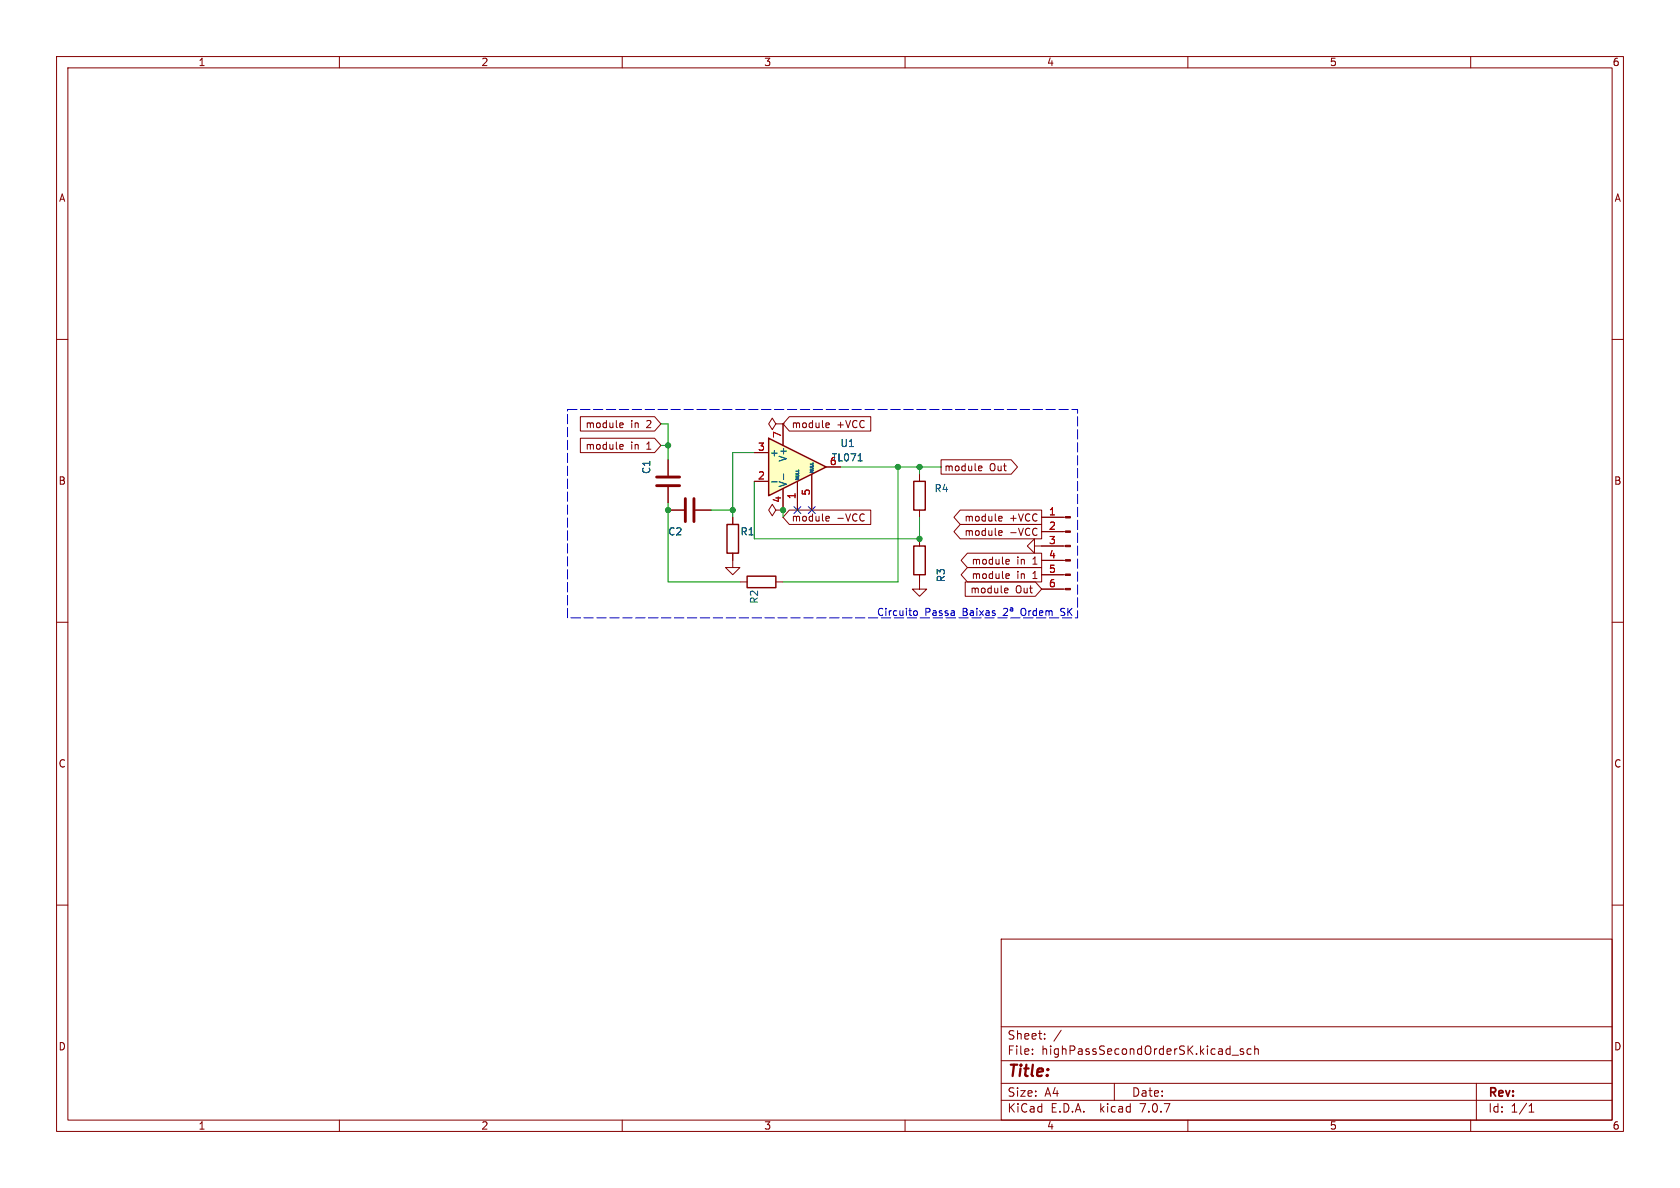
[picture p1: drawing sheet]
<svg xmlns="http://www.w3.org/2000/svg" width="297mm" height="210mm" viewBox="0 0 297 210" stroke-linecap="round" stroke-linejoin="round" font-family="sans-serif">
<g fill="none" stroke="#840000" stroke-width=".18">
<path d="M10 10h277v190h-277zM12 12h273v186h-273zM60 10v2M110 10v2M160 10v2M210 10v2M260 10v2M10 60h2M285 60h2M182.9 96.5v-1.2l-1.3 1.2 1.3 1.3v-1.3h1.2M10 110h2M285 110h2"/>
<path d="M10 160h2M285 160h2M177 166h108v32h-108zM60 198v2M110 198v2M160 198v2M177 194.5h108M177 191.5h108M177 187.5h108M177 181.5h108M182.5 186.3v.1M182.5 185.5v.1"/>
<path d="M184.7 183.6v.1M184.7 182.8v.1M187.6 182.1l-1.3 2M197 191.5v3M210 198v2M217.8 186.5h1.2M219.8 185.5l-.3-.1-.3 .2 .1 .2 .5 .2v.3h-.6M221.2 185.5l-.5-.1-.2 .3v.4l.1 .2h.6M221.8 185.5l.2-.1 .4 .1 .1 .9M221.8 184.9v1.5M260 198v2M261 191.5v6.5"/>
<path d="M270.3 196.6h.9M270.3 195.5l.4-.4v1.5"/>
</g>
<path d="M135.9 77.5l10.1 5.1-10.1 5z" fill="#ffffc2"/>
<path d="M135.9 77.5l10.1 5.1-10.1 5zM128.5 92.7h2.1v5.1h-2.1zM161.5 85.1h2.1v5.1h-2.1zM161.5 96.5h2.1v5.1h-2.1zM132.1 101.9h5.1v2h-5.1z" fill="none" stroke="#840000" stroke-width=".25"/>
<g fill="none" stroke="#840000" stroke-width=".18">
<path d="M102.6 73.7h13.1l1.1 1.2-1.1 1.3h-13.1zM102.6 77.5h13.1l1.1 1.2-1.1 1.3h-13.1zM109.7 74.8h.4l.1 .3-.6 .1M109.7 78.6h.4l.1 .3-.6 .1M110.1 75.5l-.4 .1M110.1 79.3l-.4 .1M137.2 74.9l-.7-1-.6 1 .6 1 .7-1h1.2M138.4 74.9h.1M138.4 74.9v3.8M139.5 73.7h14.4v2.5h-14.4l-1.1-1.3zM146.2 74.8h.4v.3l-.6 .1M146.6 75.5l-.4 .1"/>
<path d="M118.1 90.2h2.8M118.1 81.3v2.8M118.1 86.1v2.8M122.9 90.2h2.8M129.5 97.8v2.5h1.3l-1.3 1.3-1.2-1.3h1.2M129.5 91.4v1.3M133.3 85.1h2.6M133.3 80h2.6M137.2 90.2l-.7-1-.6 1 .6 1 .7-1h1.2M138.4 90.2h.1M138.4 86.4v3.8M139.5 90.2h14.4v2.5h-14.4l-1.1-1.3z"/>
<path d="M141 85.1v5.1M143.5 83.8v6.4M146 82.6h2.6M146.2 91.3h.4v.3l-.6 .1M146.6 92l-.4 .1M162.6 83.8v1.3M162.6 90.2v1.2M162.6 95.3v1.2M166.4 81.3h12.4l1.1 1.3-1.1 1.2h-12.4zM169.8 92.7h14.3v2.6h-14.3l-1.2-1.3zM169.8 90.2h14.3v2.5h-14.3l-1.2-1.3zM171 97.8h13.1v2.5h-13.1l-1.1-1.2z"/>
<path d="M173.2 82.4h.3l.1 .3-.6 .1M173.5 83.2h-.3M176.7 93.8l.4 .1 .1 .2-.6 .1M176.7 91.3h.4l.1 .3-.6 .1M177.1 94.6l-.4 .1M177.1 92l-.4 .1M178 98.9h.4v.3l-.6 .1M178.4 99.7h-.4M184.1 99.1h4.3M184.1 96.5h4.3M184.1 94h4.3M184.1 91.4h4.3"/>
<path d="M130.8 102.9h1.3M137.2 102.9h1.2M162.6 101.6v2.5h1.2l-1.2 1.3-1.3-1.3h1.3M170.6 102.9h12.4l1.1 1.2-1.1 1.3h-12.4zM171 100.3h13.1v2.6h-13.1l-1.1-1.3zM177.8 104h.3l.1 .3-.6 .1M178 101.4l.4 .1v.2l-.6 .1M178.1 104.7l-.3 .1M178.4 102.2l-.4 .1M184.1 104.1h4.3M184.1 101.6h4.3"/>
</g>
<path d="M136.4 85.2h1M138.5 83.8v.9M151.7 81.5h.7" fill="none" stroke="#006464" stroke-width=".18"/>
<path d="M116.1 85.9h4M116.1 84.3h4M121.2 88.1v4.1M122.7 88.1v4.1" fill="none" stroke="#840000" stroke-width=".51"/>
<g fill="#840000" stroke="#840000" stroke-width=".18">
<path d="M188.4 104h.8v.3h-.8z"/>
<path d="M188.4 101.5h.8v.2h-.8z"/>
<path d="M188.4 98.9h.8v.3h-.8z"/>
<path d="M188.4 96.4h.8v.2h-.8z"/>
<path d="M188.4 93.9h.8v.2h-.8z"/>
<path d="M188.4 91.3h.8v.3h-.8z"/>
</g>
<path d="M161.6 108.1l.2-.1 .3 .1 .1 .5-.1 .1-.3 .1-.2-.1zM177.4 107.7l.5-.2 .2 .4-.7 .9h.7M178.6 107.5h.4v.5M179 107.7h-.3l-.1 .1 .1 .2h.3M187.5 108.7l.2 .1M187.8 107.5l-.3 .3 .3 .3" fill="none" stroke="#0000c2" stroke-width=".18"/>
<path d="M100.3 72.4h90.2v36.8h-90.2v-36.8" fill="none" stroke="#0000c2" stroke-width=".18" stroke-dasharray="1.7 .6"/>
<path d="M116.8 74.9h1.3v6.4M116.8 78.7h1.3M118.1 88.9v14h12.7M125.7 90.2h3.8M133.3 85.1v10.2h29.3v-3.9M133.3 80h-3.8v11.4M138.4 90.2v1.2M148.6 82.6h17.8M158.7 82.6v20.3h-20.3M162.6 82.6v1.2" fill="none" stroke="#009600" stroke-width=".18"/>
<path d="M140.4 89.6l1.2 1.2M141.6 89.6l-1.2 1.2M142.9 89.6l1.2 1.2M144.1 89.6l-1.2 1.2" fill="none" stroke="#000084" stroke-width=".18"/>
<g fill="#009600" stroke="#009600" stroke-width=".18">
<circle cx="162.6" cy="95.3" r=".46"/>
<circle cx="162.6" cy="82.6" r=".46"/>
<circle cx="158.7" cy="82.6" r=".46"/>
<circle cx="129.5" cy="90.2" r=".46"/>
<circle cx="118.1" cy="78.7" r=".46"/>
<circle cx="118.1" cy="90.2" r=".46"/>
<circle cx="138.4" cy="90.2" r=".46"/>
</g>
<text font-size="2.8" fill="#840000" x="178" y="190.9">Title:</text>
<g font-size="2.1" fill="#840000">
<text x="178" y="184">Sheet:</text>
<text x="178" y="186.7">File:</text>
<text x="184.1" y="186.7">highPassSecondOrderSK.kicad_sch</text>
<text x="178" y="196.9">KiCad</text>
<text x="178" y="194.1">Size:</text>
<text x="184.7" y="194.1">A4</text>
<text x="185.7" y="196.9">E.D.A.</text>
<text x="194.6" y="196.9">kicad</text>
<text x="200" y="194.1">Date:</text>
<text x="201.8" y="196.9">7.0.7</text>
<text x="263" y="194.3">Rev:</text>
<text x="263" y="196.9">Id:</text>
<text x="267.1" y="196.9">1/1</text>
</g>
<g font-size="1.8" fill="#840000">
<text x="35" y="11.9">1</text>
<text x="85" y="11.9">2</text>
<text x="135" y="11.9">3</text>
<text x="185" y="11.9">4</text>
<text x="235" y="11.9">5</text>
<text x="285" y="11.9">6</text>
<text x="10.3" y="35.9">A</text>
<text x="285.3" y="35.9">A</text>
<text x="103.4" y="75.9">module</text>
<text x="111.5" y="75.9">in</text>
<text x="114.4" y="75.9">2</text>
<text x="139.9" y="75.9">module</text>
<text x="147.9" y="75.9">+VCC</text>
<text x="103.4" y="79.7">module</text>
<text x="111.5" y="79.7">in</text>
<text x="114.4" y="79.7">1</text>
<text x="166.8" y="83.5">module</text>
<text x="174.9" y="83.5">Out</text>
<text x="10.3" y="85.9">B</text>
<text x="285.3" y="85.9">B</text>
<text x="139.9" y="92.4">module</text>
<text x="147.9" y="92.4">-VCC</text>
<text x="170.4" y="94.9">module</text>
<text x="170.4" y="92.4">module</text>
<text x="178.5" y="94.9">-VCC</text>
<text x="178.5" y="92.4">+VCC</text>
<text x="171.7" y="100">module</text>
<text x="179.7" y="100">in</text>
<text x="182.7" y="100">1</text>
<text x="171.5" y="105.1">module</text>
<text x="171.7" y="102.6">module</text>
<text x="179.5" y="105.1">Out</text>
<text x="179.7" y="102.6">in</text>
<text x="182.7" y="102.6">1</text>
<text x="10.3" y="135.9">C</text>
<text x="285.3" y="135.9">C</text>
<text x="10.3" y="185.9">D</text>
<text x="285.3" y="185.9">D</text>
<text x="35" y="199.9">1</text>
<text x="85" y="199.9">2</text>
<text x="135" y="199.9">3</text>
<text x="185" y="199.9">4</text>
<text x="235" y="199.9">5</text>
<text x="285" y="199.9">6</text>
</g>
<g font-size="1.8" fill="#a90000">
<text x="138.2" y="77.5" transform="rotate(-90 138.2 77.5)">7</text>
<text x="133.9" y="79.8">3</text>
<text x="146.6" y="82.3">6</text>
<text x="133.9" y="84.8">2</text>
<text x="138.2" y="89" transform="rotate(-90 138.2 89)">4</text>
<text x="140.7" y="88.3" transform="rotate(-90 140.7 88.3)">1</text>
<text x="143.3" y="87.7" transform="rotate(-90 143.3 87.7)">5</text>
<text x="185.3" y="91.2">1</text>
<text x="185.3" y="93.7">2</text>
<text x="185.3" y="96.3">3</text>
<text x="185.3" y="98.8">4</text>
<text x="185.3" y="101.3">5</text>
<text x="185.3" y="103.9">6</text>
</g>
<g font-size="1.8" fill="#006464">
<text x="115.2" y="83.9" transform="rotate(-90 115.2 83.9)">C1</text>
<text x="136" y="80.9">+</text>
<text x="139.3" y="81.7" transform="rotate(-90 139.3 81.7)">V+</text>
<text x="146.9" y="81.8">TL071</text>
<text x="148.5" y="79.2">U1</text>
<text x="139.3" y="86.2" transform="rotate(-90 139.3 86.2)">V-</text>
<text x="165.1" y="87.2">R4</text>
<text x="118" y="94.8">C2</text>
<text x="130.8" y="94.8">R1</text>
<text x="134.2" y="106.8" transform="rotate(-90 134.2 106.8)">R2</text>
<text x="167.2" y="103" transform="rotate(-90 167.2 103)">R3</text>
</g>
<g font-size="1.8" fill="#0000c2">
<text x="154.9" y="109">Circuito</text>
<text x="163.5" y="109">Passa</text>
<text x="170.3" y="109">Baixas</text>
<text x="181" y="109">Ordem</text>
<text x="188.2" y="109">SK</text>
</g>
<g font-size=".7" fill="#006464">
<text x="143.9" y="83.7" transform="rotate(-90 143.9 83.7)">NULL</text>
<text x="141.4" y="85" transform="rotate(-90 141.4 85)">NULL</text>
</g>
</svg>
